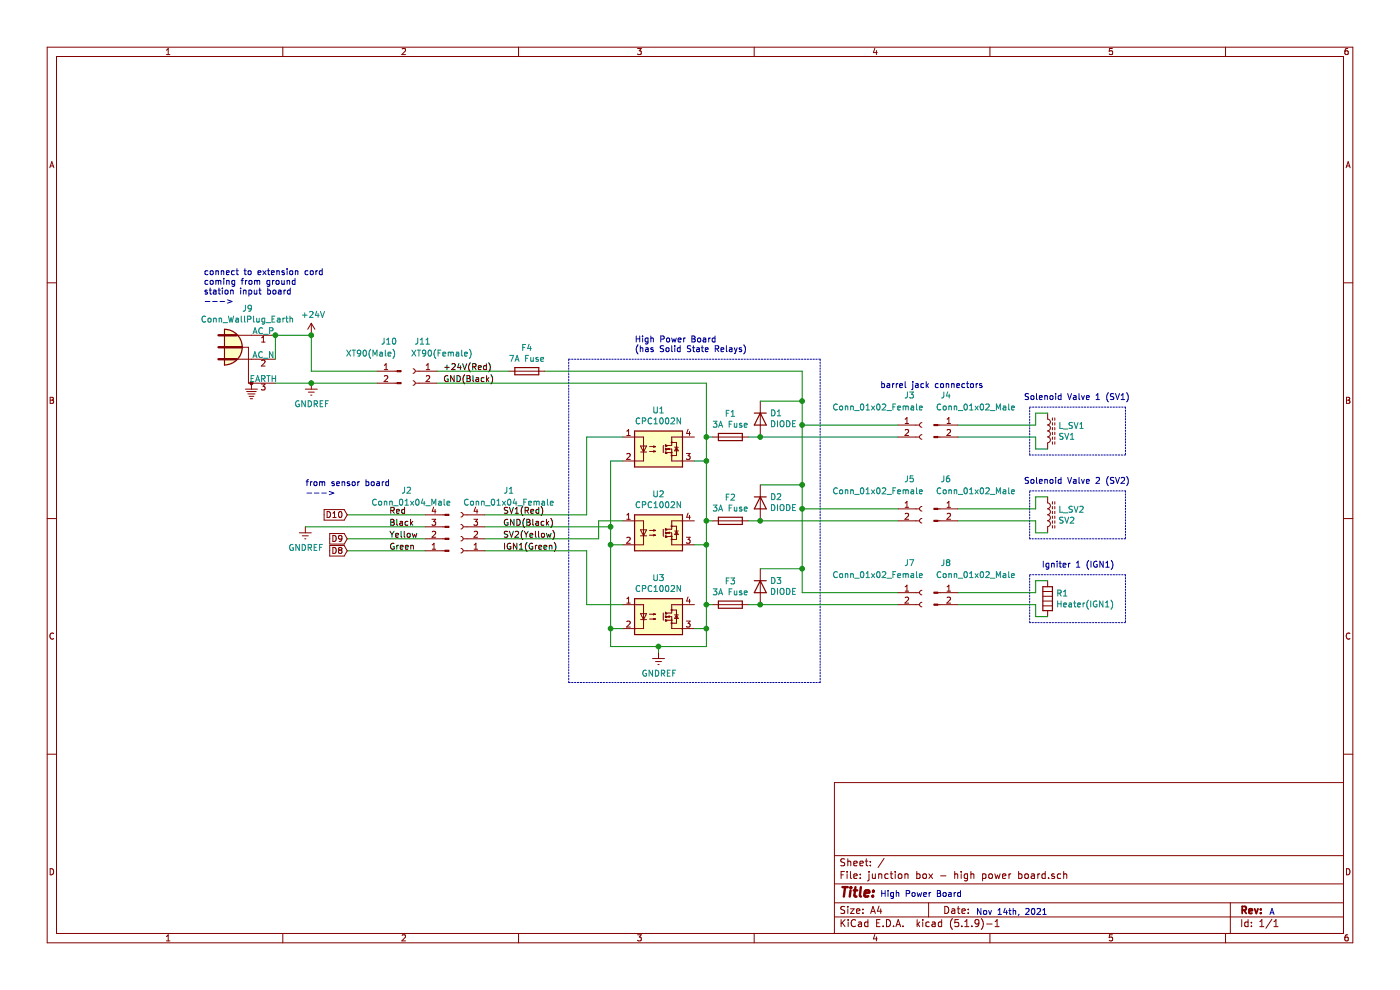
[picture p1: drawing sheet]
EESchema Schematic File Version 4
EELAYER 30 0
EELAYER END
$Descr A4 11693 8268
encoding utf-8
Sheet 1 1
Title ""
Date ""
Rev ""
Comp ""
Comment1 ""
Comment2 ""
Comment3 ""
Comment4 ""
$EndDescr
Wire Wire Line
	5100 4550 5200 4550
Wire Wire Line
	5100 5250 5200 5250
Wire Wire Line
	5800 5250 5900 5250
Wire Wire Line
	5900 4550 5800 4550
Wire Wire Line
	5900 3850 5800 3850
Wire Wire Line
	5100 5250 5100 5400
Wire Wire Line
	5100 5400 5500 5400
Wire Wire Line
	5900 5400 5900 5250
Connection ~ 5100 5250
Connection ~ 5900 5250
$Comp
L power:GNDREF #PWR?
U 1 1
P 5500 5450
F 0 "#PWR?" H 5500 5200 50  0001 C CNN
F 1 "GNDREF" H 5505 5277 50  0000 C CNN
F 2 "" H 5500 5450 50  0001 C CNN
F 3 "" H 5500 5450 50  0001 C CNN
	1    5500 5450
	1    0    0    -1  
$EndComp
Wire Wire Line
	5500 5450 5500 5400
Connection ~ 5500 5400
Wire Wire Line
	5500 5400 5900 5400
$Comp
L Connector:Conn_01x02_Female J3
U 1 1
P 7700 3550
F 0 "J3" H 7550 3800 50  0000 L CNN
F 1 "Conn_01x02_Female" H 6950 3700 50  0000 L CNN
F 2 "" H 7700 3550 50  0001 C CNN
F 3 "~" H 7700 3550 50  0001 C CNN
	1    7700 3550
	1    0    0    -1  
$EndComp
$Comp
L Device:L_Core_Ferrite L_SV1
U 1 1
P 8750 3600
F 0 "L_SV1" H 8838 3646 50  0000 L CNN
F 1 "SV1" H 8838 3555 50  0000 L CNN
F 2 "" H 8750 3600 50  0001 C CNN
F 3 "~" H 8750 3600 50  0001 C CNN
	1    8750 3600
	1    0    0    -1  
$EndComp
$Comp
L Connector:Conn_01x02_Male J4
U 1 1
P 7800 3550
F 0 "J4" H 7900 3800 50  0000 C CNN
F 1 "Conn_01x02_Male" H 8150 3700 50  0000 C CNN
F 2 "" H 7800 3550 50  0001 C CNN
F 3 "~" H 7800 3550 50  0001 C CNN
	1    7800 3550
	1    0    0    -1  
$EndComp
Wire Wire Line
	8650 3550 8650 3450
Wire Wire Line
	8650 3450 8750 3450
Wire Wire Line
	8650 3650 8650 3750
Wire Wire Line
	8650 3750 8750 3750
$Comp
L Connector:Conn_01x02_Female J5
U 1 1
P 7700 4250
F 0 "J5" H 7550 4500 50  0000 L CNN
F 1 "Conn_01x02_Female" H 6950 4400 50  0000 L CNN
F 2 "" H 7700 4250 50  0001 C CNN
F 3 "~" H 7700 4250 50  0001 C CNN
	1    7700 4250
	1    0    0    -1  
$EndComp
$Comp
L Device:L_Core_Ferrite L_SV2
U 1 1
P 8750 4300
F 0 "L_SV2" H 8838 4346 50  0000 L CNN
F 1 "SV2" H 8838 4255 50  0000 L CNN
F 2 "" H 8750 4300 50  0001 C CNN
F 3 "~" H 8750 4300 50  0001 C CNN
	1    8750 4300
	1    0    0    -1  
$EndComp
$Comp
L Connector:Conn_01x02_Male J6
U 1 1
P 7800 4250
F 0 "J6" H 7900 4500 50  0000 C CNN
F 1 "Conn_01x02_Male" H 8150 4400 50  0000 C CNN
F 2 "" H 7800 4250 50  0001 C CNN
F 3 "~" H 7800 4250 50  0001 C CNN
	1    7800 4250
	1    0    0    -1  
$EndComp
Wire Wire Line
	8650 4250 8650 4150
Wire Wire Line
	8650 4150 8750 4150
Wire Wire Line
	8650 4350 8650 4450
Wire Wire Line
	8650 4450 8750 4450
$Comp
L Connector:Conn_01x02_Female J7
U 1 1
P 7700 4950
F 0 "J7" H 7550 5200 50  0000 L CNN
F 1 "Conn_01x02_Female" H 6950 5100 50  0000 L CNN
F 2 "" H 7700 4950 50  0001 C CNN
F 3 "~" H 7700 4950 50  0001 C CNN
	1    7700 4950
	1    0    0    -1  
$EndComp
$Comp
L Connector:Conn_01x02_Male J8
U 1 1
P 7800 4950
F 0 "J8" H 7900 5200 50  0000 C CNN
F 1 "Conn_01x02_Male" H 8150 5100 50  0000 C CNN
F 2 "" H 7800 4950 50  0001 C CNN
F 3 "~" H 7800 4950 50  0001 C CNN
	1    7800 4950
	1    0    0    -1  
$EndComp
Wire Wire Line
	8650 4950 8650 4850
Wire Wire Line
	8650 4850 8750 4850
Wire Wire Line
	8650 5050 8650 5150
Wire Wire Line
	8650 5150 8750 5150
Text Notes 7350 3250 0    50   ~ 0
barrel jack connectors
Wire Notes Line
	8600 3400 9400 3400
Wire Notes Line
	9400 3400 9400 3800
Wire Notes Line
	9400 3800 8600 3800
Wire Notes Line
	8600 3800 8600 3400
Wire Notes Line
	8600 4100 9400 4100
Wire Notes Line
	9400 4100 9400 4500
Wire Notes Line
	9400 4500 8600 4500
Wire Notes Line
	8600 4500 8600 4100
Wire Notes Line
	8600 4800 9400 4800
Wire Notes Line
	9400 4800 9400 5200
Wire Notes Line
	9400 5200 8600 5200
Wire Notes Line
	8600 5200 8600 4800
Text Notes 8550 3350 0    50   ~ 0
Solenoid Valve 1 (SV1)
Text Notes 8550 4050 0    50   ~ 0
Solenoid Valve 2 (SV2)
Text Notes 8700 4750 0    50   ~ 0
Igniter 1 (IGN1)
$Comp
L Connector:Conn_01x04_Female J1
U 1 1
P 3850 4500
F 0 "J1" H 3450 4100 50  0000 C CNN
F 1 "Conn_01x04_Female" H 3450 4200 50  0000 C CNN
F 2 "" H 3850 4500 50  0001 C CNN
F 3 "~" H 3850 4500 50  0001 C CNN
	1    3850 4500
	-1   0    0    1   
$EndComp
Wire Wire Line
	4900 4300 4050 4300
Wire Wire Line
	4900 4600 4050 4600
$Comp
L Connector:Conn_01x04_Male J2
U 1 1
P 3750 4500
F 0 "J2" H 4150 4100 50  0000 R CNN
F 1 "Conn_01x04_Male" H 4400 4200 50  0000 R CNN
F 2 "" H 3750 4500 50  0001 C CNN
F 3 "~" H 3750 4500 50  0001 C CNN
	1    3750 4500
	-1   0    0    1   
$EndComp
Text GLabel 2900 4300 0    50   Input ~ 0
D10
Text GLabel 2900 4500 0    50   Input ~ 0
D9
Text GLabel 2900 4600 0    50   Input ~ 0
D8
$Comp
L power:GNDREF #PWR?
U 1 1
P 2550 4400
F 0 "#PWR?" H 2550 4150 50  0001 C CNN
F 1 "GNDREF" H 2555 4227 50  0000 C CNN
F 2 "" H 2550 4400 50  0001 C CNN
F 3 "" H 2550 4400 50  0001 C CNN
	1    2550 4400
	1    0    0    -1  
$EndComp
Wire Wire Line
	2900 4600 3550 4600
Wire Wire Line
	3550 4500 2900 4500
Wire Wire Line
	3550 4300 2900 4300
Text Label 3250 4300 0    50   ~ 0
Red
Text Label 3250 4400 0    50   ~ 0
Black
Text Label 3250 4500 0    50   ~ 0
Yellow
Text Label 3250 4600 0    50   ~ 0
Green
Text Label 4200 4300 0    50   ~ 0
SV1(Red)
Text Label 4200 4400 0    50   ~ 0
GND(Black)
Text Label 4200 4500 0    50   ~ 0
SV2(Yellow)
Wire Wire Line
	2550 4400 3550 4400
Text Label 4200 4600 0    50   ~ 0
IGN1(Green)
Wire Wire Line
	4050 4500 5000 4500
Wire Wire Line
	5000 4500 5000 4350
Wire Wire Line
	5000 4350 5200 4350
Wire Wire Line
	4050 4400 5100 4400
Wire Wire Line
	5100 4400 5100 4550
Wire Wire Line
	4900 5050 5200 5050
Text Notes 7350 7500 0    50   ~ 0
High Power Board
Text Notes 8150 7650 0    50   ~ 0
Nov 14th, 2021
Text Notes 10600 7650 0    50   ~ 0
A
Text Notes 2550 4150 0    50   ~ 0
from sensor board\n--->
Wire Wire Line
	5100 4550 5100 5250
Connection ~ 5100 4550
Wire Wire Line
	5100 3850 5100 4400
Connection ~ 5100 4400
Wire Wire Line
	4900 3650 4900 4300
Connection ~ 5900 4550
$Comp
L Simulation_SPICE:DIODE D1
U 1 1
P 6350 3500
F 0 "D1" V 6396 3420 50  0000 R CNN
F 1 "DIODE" V 6305 3420 50  0000 R CNN
F 2 "" H 6350 3500 50  0001 C CNN
F 3 "~" H 6350 3500 50  0001 C CNN
F 4 "Y" H 6350 3500 50  0001 L CNN "Spice_Netlist_Enabled"
F 5 "D" H 6350 3500 50  0001 L CNN "Spice_Primitive"
	1    6350 3500
	0    -1   -1   0   
$EndComp
$Comp
L Simulation_SPICE:DIODE D2
U 1 1
P 6350 4200
F 0 "D2" V 6396 4120 50  0000 R CNN
F 1 "DIODE" V 6305 4120 50  0000 R CNN
F 2 "" H 6350 4200 50  0001 C CNN
F 3 "~" H 6350 4200 50  0001 C CNN
F 4 "Y" H 6350 4200 50  0001 L CNN "Spice_Netlist_Enabled"
F 5 "D" H 6350 4200 50  0001 L CNN "Spice_Primitive"
	1    6350 4200
	0    -1   -1   0   
$EndComp
Wire Wire Line
	6350 3350 6700 3350
Wire Wire Line
	6700 4050 6350 4050
Connection ~ 6700 4050
$Comp
L Simulation_SPICE:DIODE D3
U 1 1
P 6350 4900
F 0 "D3" V 6396 4820 50  0000 R CNN
F 1 "DIODE" V 6305 4820 50  0000 R CNN
F 2 "" H 6350 4900 50  0001 C CNN
F 3 "~" H 6350 4900 50  0001 C CNN
F 4 "Y" H 6350 4900 50  0001 L CNN "Spice_Netlist_Enabled"
F 5 "D" H 6350 4900 50  0001 L CNN "Spice_Primitive"
	1    6350 4900
	0    -1   -1   0   
$EndComp
Wire Wire Line
	6700 4950 6700 4750
Wire Wire Line
	6700 4750 6350 4750
Connection ~ 6700 4750
$Comp
L Connector:Conn_01x02_Female J11
U 1 1
P 3450 3100
F 0 "J11" H 3300 3350 50  0000 L CNN
F 1 "XT90(Female)" H 2950 3250 50  0000 L CNN
F 2 "" H 3450 3100 50  0001 C CNN
F 3 "~" H 3450 3100 50  0001 C CNN
	1    3450 3100
	-1   0    0    -1  
$EndComp
$Comp
L Connector:Conn_01x02_Male J10
U 1 1
P 3350 3100
F 0 "J10" H 3450 3350 50  0000 C CNN
F 1 "XT90(Male)" H 3600 3250 50  0000 C CNN
F 2 "" H 3350 3100 50  0001 C CNN
F 3 "~" H 3350 3100 50  0001 C CNN
	1    3350 3100
	-1   0    0    -1  
$EndComp
Wire Wire Line
	3150 3100 2600 3100
Wire Wire Line
	3150 3200 2600 3200
Connection ~ 5900 3850
Wire Wire Line
	6700 3100 6700 3350
Connection ~ 6700 3350
$Comp
L power:GNDREF #PWR?
U 1 1
P 2600 3200
F 0 "#PWR?" H 2600 2950 50  0001 C CNN
F 1 "GNDREF" H 2605 3027 50  0000 C CNN
F 2 "" H 2600 3200 50  0001 C CNN
F 3 "" H 2600 3200 50  0001 C CNN
	1    2600 3200
	1    0    0    -1  
$EndComp
Text Label 3700 3100 0    50   ~ 0
+24V(Red)
Text Label 3700 3200 0    50   ~ 0
GND(Black)
Wire Wire Line
	5100 3850 5200 3850
Wire Wire Line
	4900 3650 5200 3650
$Comp
L Relay_SolidState:CPC1002N U1
U 1 1
P 5500 3750
F 0 "U1" H 5500 4075 50  0000 C CNN
F 1 "CPC1002N" H 5500 3984 50  0000 C CNN
F 2 "Package_SO:SOP-4_3.8x4.1mm_P2.54mm" H 5300 3550 50  0001 L CIN
F 3 "http://www.ixysic.com/home/pdfs.nsf/www/CPC1002N.pdf/$file/CPC1002N.pdf" H 5500 3750 50  0001 L CNN
	1    5500 3750
	1    0    0    -1  
$EndComp
$Comp
L Relay_SolidState:CPC1002N U2
U 1 1
P 5500 4450
F 0 "U2" H 5500 4775 50  0000 C CNN
F 1 "CPC1002N" H 5500 4684 50  0000 C CNN
F 2 "Package_SO:SOP-4_3.8x4.1mm_P2.54mm" H 5300 4250 50  0001 L CIN
F 3 "http://www.ixysic.com/home/pdfs.nsf/www/CPC1002N.pdf/$file/CPC1002N.pdf" H 5500 4450 50  0001 L CNN
	1    5500 4450
	1    0    0    -1  
$EndComp
$Comp
L Relay_SolidState:CPC1002N U3
U 1 1
P 5500 5150
F 0 "U3" H 5500 5475 50  0000 C CNN
F 1 "CPC1002N" H 5500 5384 50  0000 C CNN
F 2 "Package_SO:SOP-4_3.8x4.1mm_P2.54mm" H 5300 4950 50  0001 L CIN
F 3 "http://www.ixysic.com/home/pdfs.nsf/www/CPC1002N.pdf/$file/CPC1002N.pdf" H 5500 5150 50  0001 L CNN
	1    5500 5150
	1    0    0    -1  
$EndComp
Text Notes 1700 2550 0    50   ~ 0
connect to extension cord \ncoming from ground \nstation input board\n--->
Wire Wire Line
	4900 4600 4900 5050
Wire Wire Line
	6700 3350 6700 3550
Wire Wire Line
	6700 4050 6700 4250
Wire Wire Line
	6350 3650 7500 3650
Wire Wire Line
	6700 3550 7500 3550
Connection ~ 6700 3550
Wire Wire Line
	6700 3550 6700 4050
Wire Wire Line
	6700 4250 7500 4250
Connection ~ 6700 4250
Wire Wire Line
	6700 4250 6700 4750
Wire Wire Line
	6350 4350 7500 4350
Wire Wire Line
	6700 4950 7500 4950
Wire Wire Line
	6350 5050 7500 5050
Text Notes 5300 2950 0    50   ~ 0
High Power Board\n(has Solid State Relays)
Wire Wire Line
	8000 5050 8650 5050
Wire Wire Line
	8000 4950 8650 4950
Wire Wire Line
	8000 4350 8650 4350
Wire Wire Line
	8000 4250 8650 4250
Wire Wire Line
	8000 3650 8650 3650
Wire Wire Line
	8000 3550 8650 3550
$Comp
L power:+24V #PWR?
U 1 1
P 2600 2800
F 0 "#PWR?" H 2600 2650 50  0001 C CNN
F 1 "+24V" H 2615 2973 50  0000 C CNN
F 2 "" H 2600 2800 50  0001 C CNN
F 3 "" H 2600 2800 50  0001 C CNN
	1    2600 2800
	1    0    0    -1  
$EndComp
$Comp
L Device:Fuse F4
U 1 1
P 4400 3100
F 0 "F4" V 4203 3100 50  0000 C CNN
F 1 "7A Fuse" V 4294 3100 50  0000 C CNN
F 2 "" V 4330 3100 50  0001 C CNN
F 3 "~" H 4400 3100 50  0001 C CNN
	1    4400 3100
	0    1    1    0   
$EndComp
Wire Wire Line
	3650 3100 4250 3100
Wire Wire Line
	3650 3200 5900 3200
$Comp
L Device:Fuse F1
U 1 1
P 6100 3650
F 0 "F1" V 5903 3650 50  0000 C CNN
F 1 "3A Fuse" V 5994 3650 50  0000 C CNN
F 2 "" V 6030 3650 50  0001 C CNN
F 3 "~" H 6100 3650 50  0001 C CNN
	1    6100 3650
	0    1    1    0   
$EndComp
Connection ~ 6350 3650
$Comp
L Device:Fuse F2
U 1 1
P 6100 4350
F 0 "F2" V 5903 4350 50  0000 C CNN
F 1 "3A Fuse" V 5994 4350 50  0000 C CNN
F 2 "" V 6030 4350 50  0001 C CNN
F 3 "~" H 6100 4350 50  0001 C CNN
	1    6100 4350
	0    1    1    0   
$EndComp
$Comp
L Device:Fuse F3
U 1 1
P 6100 5050
F 0 "F3" V 5903 5050 50  0000 C CNN
F 1 "3A Fuse" V 5994 5050 50  0000 C CNN
F 2 "" V 6030 5050 50  0001 C CNN
F 3 "~" H 6100 5050 50  0001 C CNN
	1    6100 5050
	0    1    1    0   
$EndComp
Connection ~ 6350 4350
Connection ~ 6350 5050
Wire Wire Line
	5900 3200 5900 3650
Wire Wire Line
	5900 3850 5900 4350
Wire Wire Line
	5900 4550 5900 5050
Wire Wire Line
	4550 3100 6700 3100
Wire Wire Line
	6250 5050 6350 5050
Wire Wire Line
	6250 4350 6350 4350
Wire Wire Line
	6250 3650 6350 3650
Wire Wire Line
	5900 3650 5950 3650
Connection ~ 5900 3650
Wire Wire Line
	5900 3650 5900 3850
Wire Wire Line
	5950 4350 5900 4350
Connection ~ 5900 4350
Wire Wire Line
	5900 4350 5900 4550
Wire Wire Line
	5900 5050 5950 5050
Connection ~ 5900 5050
Wire Wire Line
	5900 5050 5900 5250
Wire Notes Line
	6850 3000 6850 5700
Wire Notes Line
	4750 5700 6850 5700
Wire Notes Line
	4750 3000 6850 3000
Wire Notes Line
	4750 3000 4750 5700
$Comp
L Connector:Conn_WallPlug_Earth J9
U 1 1
P 2000 2900
F 0 "J9" H 2067 3225 50  0000 C CNN
F 1 "Conn_WallPlug_Earth" H 2067 3134 50  0000 C CNN
F 2 "" H 2400 2900 50  0001 C CNN
F 3 "~" H 2400 2900 50  0001 C CNN
	1    2000 2900
	1    0    0    -1  
$EndComp
Wire Wire Line
	2600 3100 2600 2800
Wire Wire Line
	2300 2800 2300 3000
Wire Wire Line
	2300 2800 2600 2800
Connection ~ 2300 2800
Connection ~ 2600 2800
Wire Wire Line
	2300 3200 2600 3200
Connection ~ 2600 3200
$Comp
L Device:Heater R1
U 1 1
P 8750 5000
F 0 "R1" H 8820 5046 50  0000 L CNN
F 1 "Heater(IGN1)" H 8820 4955 50  0000 L CNN
F 2 "" V 8680 5000 50  0001 C CNN
F 3 "~" H 8750 5000 50  0001 C CNN
	1    8750 5000
	1    0    0    -1  
$EndComp
$EndSCHEMATC
